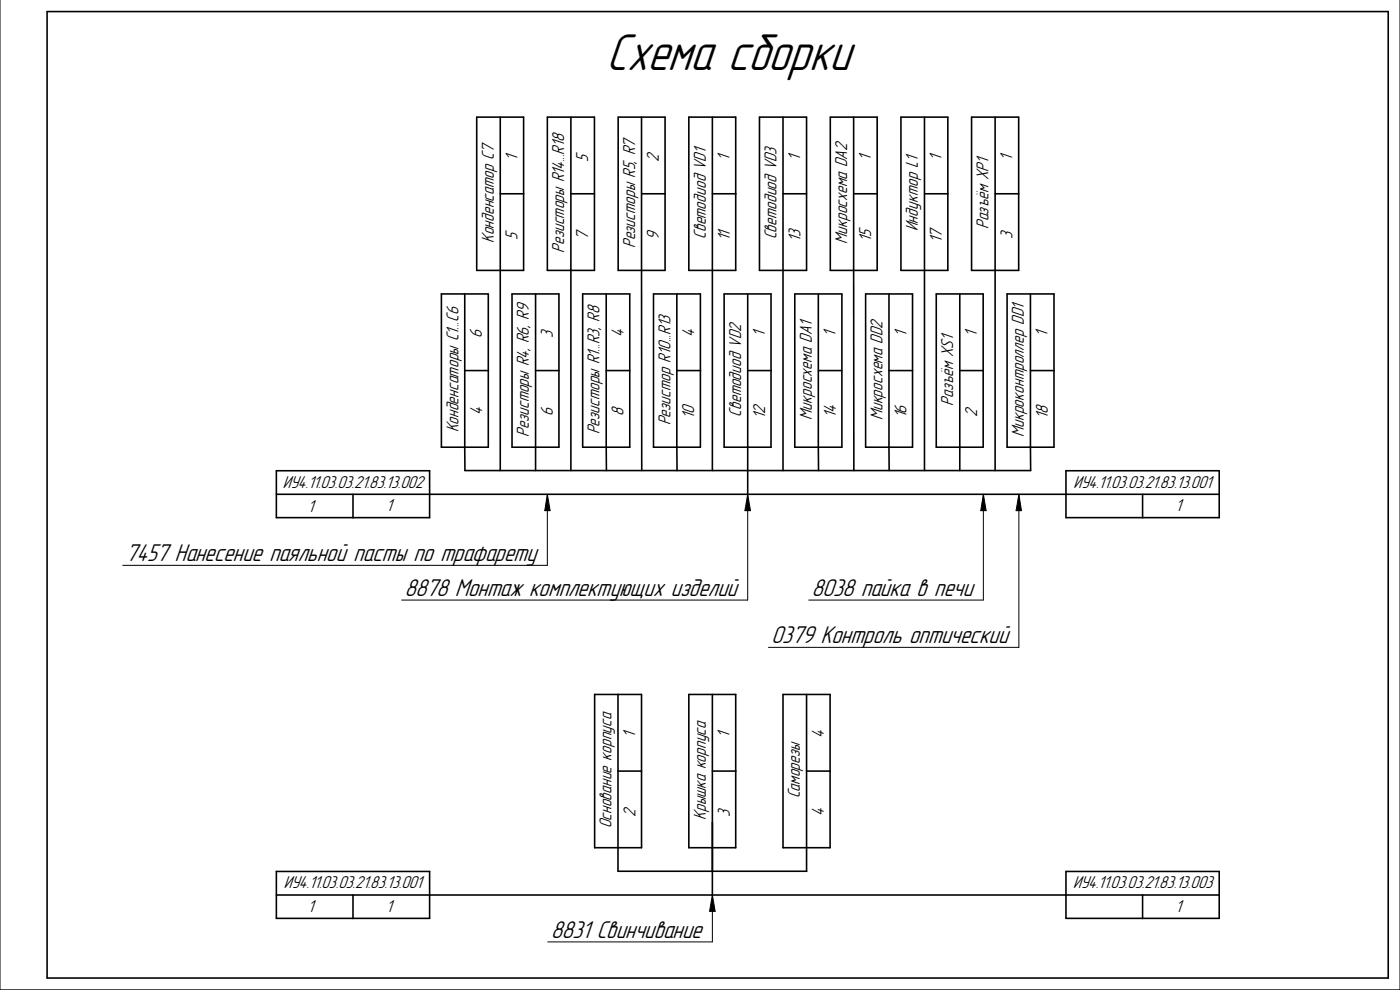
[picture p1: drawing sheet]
<svg xmlns="http://www.w3.org/2000/svg" width="297mm" height="210mm" viewBox="0 0 297 210" stroke-linecap="round" stroke-linejoin="round" font-family="sans-serif">
<g fill="none" stroke="#000" stroke-width=".34">
<path d="M10 2.5h284.5v205h-284.5zM101.1 24.8h10v32.6h-10zM106.1 24.8v75M116.1 24.8h10v32.6h-10zM121.1 24.8v75M131.1 24.8h10v32.6h-10zM136.1 24.8v75M146.1 24.8h10v32.6h-10zM151.1 24.8v75M161.1 24.8h10v32.6h-10zM166.1 24.8v75M176.1 24.8h10v32.6h-10z"/>
<path d="M181.1 24.8v75M191.1 24.8h10v32.6h-10zM196.1 24.8v75M206.1 24.8h10v32.6h-10zM211.1 24.8v75M106.1 41.1h5M121.1 41.1h5M136.1 41.1h5M151.1 41.1h5M166.1 41.1h5M181.1 41.1h5M196.1 41.1h5"/>
<path d="M211.1 41.1h5M93.6 62.4h10v32.5h-10zM98.6 62.4v37.4h120.1l-.1-37.4M98.6 78.6h5M108.6 62.4h10v32.5h-10zM113.6 78.6h5M113.6 62.4v37.4M123.6 62.4h10v32.5h-10zM128.6 78.6h5M128.6 62.4l.1 37.4M138.6 62.4h10v32.5h-10zM143.6 78.6h5"/>
<path d="M143.6 62.4v37.4M153.6 62.4h10v32.5h-10zM158.6 78.6h5M158.6 62.4v42.5M168.6 62.4h10v32.5h-10zM173.6 78.6h5M173.6 62.4l.1 37.4M183.6 62.4h10v32.5h-10zM188.6 78.6h5M188.6 62.4v37.4M198.6 62.4h10v32.5h-10zM203.6 78.6h5"/>
<path d="M203.6 62.4v37.4M213.7 62.4h9.9v32.5h-9.9zM218.6 78.6h5M58.6 99.9h32.5v9.9h-32.5zM226.1 99.9h32.6v9.9h-32.6zM58.6 104.9h200.1M74.9 104.9v5M242.4 104.9v5M126.2 147.3h9.9v32.5h-9.9zM131.1 147.3v37.5M146.1 147.3h10v32.5h-10zM151.1 147.3v42.6"/>
<path d="M166.1 147.3h10v32.5h-10zM171.1 147.3v37.5M131.1 163.6h5M151.1 163.6h5M171.1 163.6h5M58.6 189.9h200.1M58.6 184.9h32.5v9.9h-32.5zM74.9 189.9v5M131.1 184.8h40.1M226.1 184.9h32.6v9.9h-32.6zM242.4 189.9v5"/>
</g>
<path d="M0 0v210h297v-210M116.1 104.9l.6 3.4h-1.1zM116.1 104.9v15h-90.1M158.6 104.9v22.4h-73.4M158.6 104.9l.6 3.4h-1.2zM208.6 104.9l.6 3.4h-1.1zM208.6 104.9v22.4h-37M216.2 104.9l.5 3.4h-1.1zM216.2 104.9v32.4h-53.2M151.1 189.9v9.9h-34.9M151.1 189.9l.6 3.4h-1.2z" fill="none" stroke="#000" stroke-width=".21"/>
<path d="M116.1 104.9l.6 3.4h-1.1zM158.6 104.9l.6 3.4h-1.2zM208.6 104.9l.6 3.4h-1.1zM216.2 104.9l.5 3.4h-1.1zM151.1 189.9l.6 3.4h-1.2z" fill="#000"/>
<text font-size="10.4" x="128.7" y="14.9">Схема сборки</text>
<g font-size="4.9">
<text x="26.7" y="119">7457 Нанесение паяльной пасты по трафарету</text>
<text x="85.9" y="126.4">8878 Монтаж комплектующих изделий</text>
<text x="172.3" y="126.4">8038 пайка в печи</text>
<text x="163.7" y="136.4">0379 Контроль оптический</text>
<text x="116.9" y="198.9">8831 Свинчивание</text>
</g>
<g font-size="3.5">
<text x="109.8" y="34.1" transform="rotate(-90 109.8 34.1)">1</text>
<text x="124.8" y="34.3" transform="rotate(-90 124.8 34.3)">5</text>
<text x="139.7" y="34.3" transform="rotate(-90 139.7 34.3)">2</text>
<text x="154.8" y="34.1" transform="rotate(-90 154.8 34.1)">1</text>
<text x="169.8" y="34.1" transform="rotate(-90 169.8 34.1)">1</text>
<text x="184.7" y="34.1" transform="rotate(-90 184.7 34.1)">1</text>
<text x="199.8" y="34.1" transform="rotate(-90 199.8 34.1)">1</text>
<text x="214.8" y="34.1" transform="rotate(-90 214.8 34.1)">1</text>
<text x="104.7" y="51.6" transform="rotate(-90 104.7 51.6)">Конденсатор C7</text>
<text x="109.8" y="50.8" transform="rotate(-90 109.8 50.8)">5</text>
<text x="119.7" y="53.6" transform="rotate(-90 119.7 53.6)">Резисторы R14...R18</text>
<text x="124.8" y="50.9" transform="rotate(-90 124.8 50.9)">7</text>
<text x="134.7" y="52.6" transform="rotate(-90 134.7 52.6)">Резисторы R5, R7</text>
<text x="139.8" y="50.9" transform="rotate(-90 139.8 50.9)">9</text>
<text x="149.7" y="50.7" transform="rotate(-90 149.7 50.7)">Светодиод VD1</text>
<text x="154.8" y="51.2" transform="rotate(-90 154.8 51.2)">11</text>
<text x="164.7" y="50.8" transform="rotate(-90 164.7 50.8)">Светодиод VD3</text>
<text x="169.8" y="51.3" transform="rotate(-90 169.8 51.3)">13</text>
<text x="179.7" y="51.7" transform="rotate(-90 179.7 51.7)">Микросхема DA2</text>
<text x="184.8" y="51.4" transform="rotate(-90 184.8 51.4)">15</text>
<text x="194.7" y="49" transform="rotate(-90 194.7 49)">Индуктор L1</text>
<text x="199.8" y="51.5" transform="rotate(-90 199.8 51.5)">17</text>
<text x="209.7" y="48.6" transform="rotate(-90 209.7 48.6)">Разъём XP1</text>
<text x="214.8" y="50.8" transform="rotate(-90 214.8 50.8)">3</text>
<text x="102.2" y="71.7" transform="rotate(-90 102.2 71.7)">6</text>
<text x="117.3" y="71.7" transform="rotate(-90 117.3 71.7)">3</text>
<text x="132.3" y="71.5" transform="rotate(-90 132.3 71.5)">4</text>
<text x="147.3" y="71.5" transform="rotate(-90 147.3 71.5)">4</text>
<text x="162.3" y="71.6" transform="rotate(-90 162.3 71.6)">1</text>
<text x="177.3" y="71.6" transform="rotate(-90 177.3 71.6)">1</text>
<text x="192.3" y="71.6" transform="rotate(-90 192.3 71.6)">1</text>
<text x="207.3" y="71.6" transform="rotate(-90 207.3 71.6)">1</text>
<text x="222.3" y="71.6" transform="rotate(-90 222.3 71.6)">1</text>
<text x="102.3" y="88.1" transform="rotate(-90 102.3 88.1)">4</text>
<text x="117.3" y="88.3" transform="rotate(-90 117.3 88.3)">6</text>
<text x="132.3" y="88.4" transform="rotate(-90 132.3 88.4)">8</text>
<text x="147.3" y="88.9" transform="rotate(-90 147.3 88.9)">10</text>
<text x="157.2" y="88.4" transform="rotate(-90 157.2 88.4)">Светодиод VD2</text>
<text x="162.3" y="88.9" transform="rotate(-90 162.3 88.9)">12</text>
<text x="172.2" y="89" transform="rotate(-90 172.2 89)">Микросхема DA1</text>
<text x="177.3" y="88.6" transform="rotate(-90 177.3 88.6)">14</text>
<text x="187.2" y="89.2" transform="rotate(-90 187.2 89.2)">Микросхема DD2</text>
<text x="192.3" y="88.8" transform="rotate(-90 192.3 88.8)">16</text>
<text x="202.2" y="86.1" transform="rotate(-90 202.2 86.1)">Разъём XS1</text>
<text x="207.3" y="88.4" transform="rotate(-90 207.3 88.4)">2</text>
<text x="222.3" y="88.9" transform="rotate(-90 222.3 88.9)">18</text>
<text x="97.2" y="91.7" transform="rotate(-90 97.2 91.7)">Конденсаторы C1...C6</text>
<text x="112.2" y="92.6" transform="rotate(-90 112.2 92.6)">Резисторы R4, R6, R9</text>
<text x="127.2" y="92.2" transform="rotate(-90 127.2 92.2)">Резисторы R1...R3, R8</text>
<text x="142.2" y="90.2" transform="rotate(-90 142.2 90.2)">Резистор R10...R13</text>
<text x="217.2" y="92.7" transform="rotate(-90 217.2 92.7)">Микроконтроллер DD1</text>
<text x="60" y="103.5">ИУ4.11.03.03.21.83.13.002</text>
<text x="227.8" y="103.5">ИУ4.11.03.03.21.83.13.001</text>
<text x="65.3" y="108.5">1</text>
<text x="81.9" y="108.5">1</text>
<text x="249.4" y="108.5">1</text>
<text x="134.7" y="156.6" transform="rotate(-90 134.7 156.6)">1</text>
<text x="154.8" y="156.6" transform="rotate(-90 154.8 156.6)">1</text>
<text x="174.8" y="156.5" transform="rotate(-90 174.8 156.5)">4</text>
<text x="134.8" y="173.4" transform="rotate(-90 134.8 173.4)">2</text>
<text x="149.7" y="173.9" transform="rotate(-90 149.7 173.9)">Крышка корпуса</text>
<text x="154.8" y="173.2" transform="rotate(-90 154.8 173.2)">3</text>
<text x="169.7" y="169.4" transform="rotate(-90 169.7 169.4)">Саморезы</text>
<text x="174.8" y="173.1" transform="rotate(-90 174.8 173.1)">4</text>
<text x="129.7" y="175.7" transform="rotate(-90 129.7 175.7)">Основание корпуса</text>
<text x="60.2" y="188.5">ИУ4.11.03.03.21.83.13.001</text>
<text x="227.7" y="188.5">ИУ4.11.03.03.21.83.13.003</text>
<text x="65.3" y="193.5">1</text>
<text x="81.9" y="193.5">1</text>
<text x="249.4" y="193.5">1</text>
</g>
</svg>
